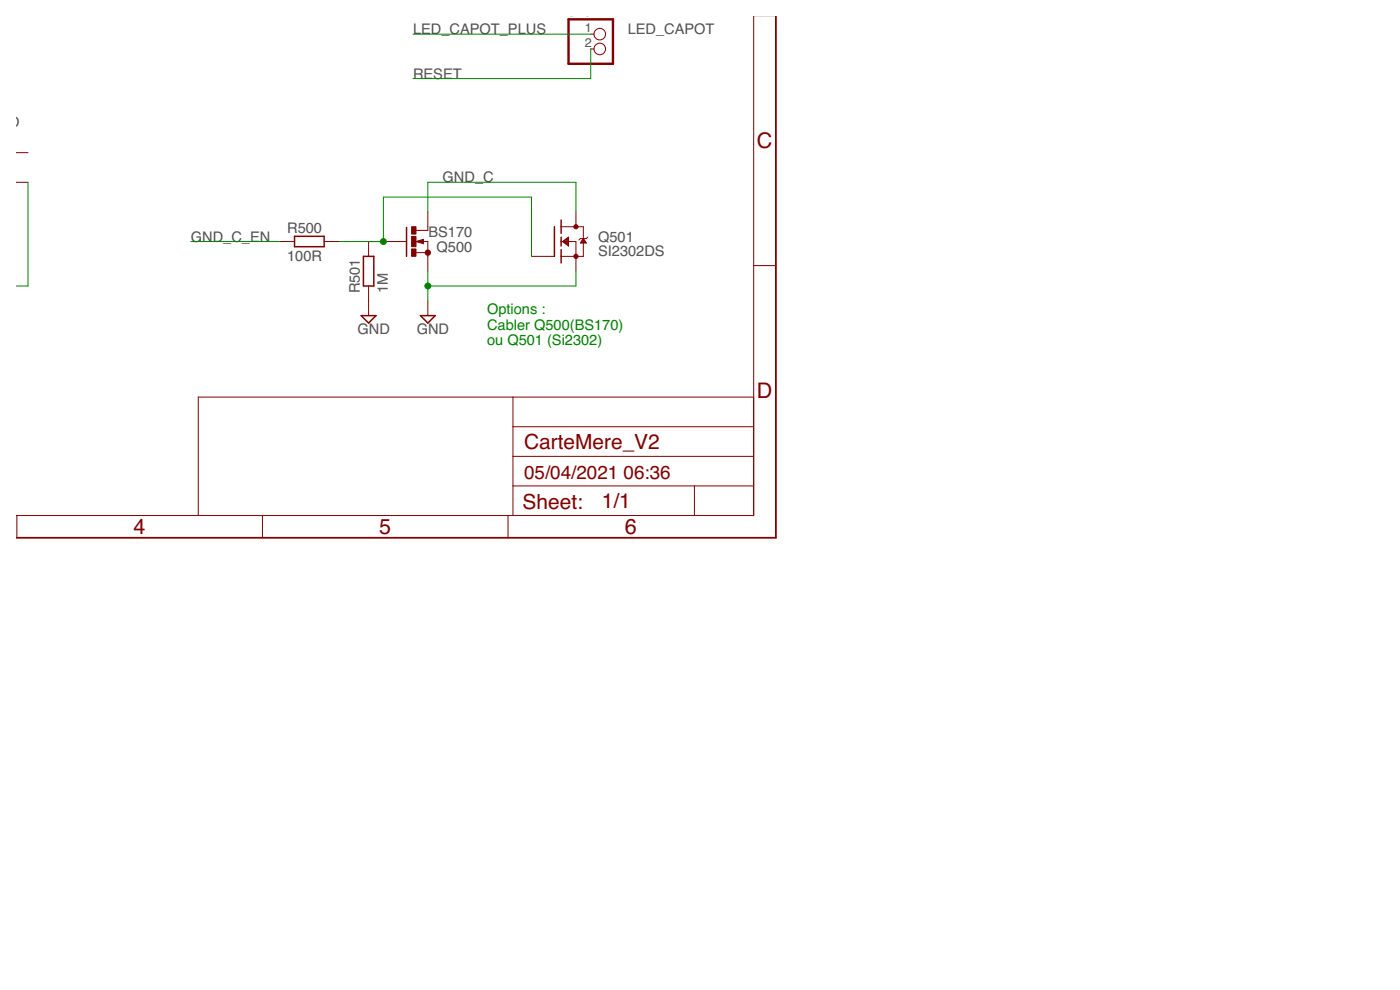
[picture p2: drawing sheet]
<svg xmlns="http://www.w3.org/2000/svg" width="420mm" height="297mm" viewBox="0 0 420 297" stroke-linecap="round" stroke-linejoin="round" font-family="sans-serif">
<path d="M88.4 70.9h8.9v3.1h-8.9zM109.1 76.9h3.1v8.9h-3.1zM122 68.2v8.7M166.4 68v8.9M168.4 66v4M168.4 71.1v2.7M168.4 74.9v4M108.4 94.7h4.4l-2.2 2.2zM126.2 94.7h4.4l-2.2 2.2z" fill="none" stroke="#800000" stroke-width=".44"/>
<g fill="none" stroke="#800000" stroke-width=".3">
<path d="M177.3 10.2h1M177.3 14.7h1M226.2 4.8v149.9h-221.4M4.8 54.7h3.6M4.8 45.8h3.6M83.9 72.5h4.5M97.3 72.5h4.4M110.6 72.5v4.4M115.1 72.5h6.9M124.8 72.5h3.6v8.9M124.8 72.5l2.3-.7v1.3zM124.8 75.8h3.6"/>
<path d="M128.4 63.6v5.5h-3.5M159.5 76.9h6.8M168.4 72.5h4.4v8.9M168.4 68h6.7v8.9h-6.7M168.8 72.5l1.8-1.4v2.7zM169 72.5h1.6M169.1 72.3h1.5M169.3 72.8h1.3M169.4 72.1h1.2M169.6 73h1M169.7 71.8h.9M169.9 73.3h.7"/>
<path d="M170 71.6h.6M170.2 73.5h.4M170.3 71.4h.3M170.5 73.7h.1M172.8 63.6v4.4M174.3 72.8h1.6M174.4 72.5h1.3M174.6 72.3h1M174.7 72.1h.7M174.9 71.8h.3M175.1 71.6l.9 1.3h-1.8zM176.4 71.1l-.4 .5h-1.8l-.5 .4"/>
<path d="M226.2 79.7h6.7M110.6 85.8v8.9M128.4 90.3v4.4M153.9 119.1v35.6M226.2 119.1h-166.7v35.6M153.9 136.9h72.3M153.9 128h72.3M5.1 154.7v6.7M78.8 154.7v6.7M152.5 154.7v6.7M153.9 145.8h72.3M208.4 145.8v8.9"/>
<circle cx="180" cy="10.2" r="1.74"/>
<circle cx="180" cy="14.7" r="1.74"/>
</g>
<path d="M126.9 72.2l-.9 .3 .9 .2" fill="none" stroke="#800000" stroke-width=".55"/>
<g fill="#800000" stroke="#800000" stroke-width=".3">
<path d="M127.9 75.2a.8 .8 0 0 1 1.2 .2 .8 .8 0 0 1-.5 1.2 .8 .8 0 0 1-1-.8h.9h-.9z" fill-rule="evenodd"/>
<circle cx="172.8" cy="76.9" r=".64"/>
<circle cx="172.8" cy="68" r=".64"/>
</g>
<g fill="#800000" stroke="#800000" stroke-width=".3">
<path d="M123.5 74.7h1.3v2.2h-1.3z"/>
<path d="M123.5 68h1.3v2.2h-1.3z"/>
<path d="M123.5 70.9h1.3v3.1h-1.3z"/>
</g>
<path d="M232.9 4.8v156.6h-228.1" fill="none" stroke="#800000" stroke-width=".53"/>
<path d="M170.6 5.8h13.4v13.3h-13.4z" fill="none" stroke="#800000" stroke-width=".72"/>
<path d="M124 10.2h53.3M177.3 14.7v8.9h-53.3M8.4 54.7v31.1h-3.6M57.3 72.5h26.6M101.7 72.5h13.4v-13.4h44.4v17.8M128.4 63.6v-8.9h44.4v8.9M128.4 81.4v8.9M172.8 81.4v4.4h-44.4" fill="none" stroke="#008000" stroke-width=".3"/>
<g fill="#008000" stroke="#008000" stroke-width=".3">
<circle cx="128.4" cy="85.8" r=".89"/>
<circle cx="115.1" cy="72.5" r=".89"/>
</g>
<g font-size="6.5" fill="#800000">
<text x="227.2" y="44.5">C</text>
<text x="227.2" y="119.5">D</text>
<text x="40.1" y="160.3">4</text>
<text x="113.8" y="160.3">5</text>
<text x="187.5" y="160.3">6</text>
</g>
<g font-size="6.3" fill="#800000">
<text x="157.3" y="134.7">CarteMere_V2</text>
<text x="156.8" y="152.7">Sheet:</text>
<text x="180.6" y="152.5">1/1</text>
</g>
<g font-size="5.7" fill="#800000">
<text x="157.3" y="143.6">05/04/2021</text>
<text x="187.1" y="143.6">06:36</text>
</g>
<g font-size="4.4" fill="#505050">
<text x="170.6" y="4.7">J101</text>
<text x="124" y="10.3">LED_CAPOT_PLUS</text>
<text x="188.4" y="10.3">LED_CAPOT</text>
<text x="124" y="23.6">RESET</text>
<text x="-.4" y="38">ND</text>
<text x="132.8" y="54.7">GND_C</text>
<text x="86.2" y="69.9">R500</text>
<text x="128.6" y="71.1">BS170</text>
<text x="57.3" y="72.5">GND_C_EN</text>
<text x="131" y="75.6">Q500</text>
<text x="179.5" y="76.9">SI2302DS</text>
<text x="179.5" y="72.5">Q501</text>
<text x="86.2" y="78.3">100R</text>
<text x="108" y="88" transform="rotate(-90 108 88)">R501</text>
<text x="116.4" y="88" transform="rotate(-90 116.4 88)">1M</text>
<text x="107.3" y="100.3">GND</text>
<text x="125.1" y="100.3">GND</text>
</g>
<g font-size="4.4" fill="#008000">
<text x="146.2" y="94.3">Options :</text>
<text x="146.2" y="98.9">Cabler Q500(BS170)</text>
<text x="146.2" y="103.6">ou Q501 (Si2302)</text>
</g>
<g font-size="3.8" fill="#505050">
<text x="175.5" y="9.6">1</text>
<text x="175.5" y="14.1">2</text>
</g>
</svg>
